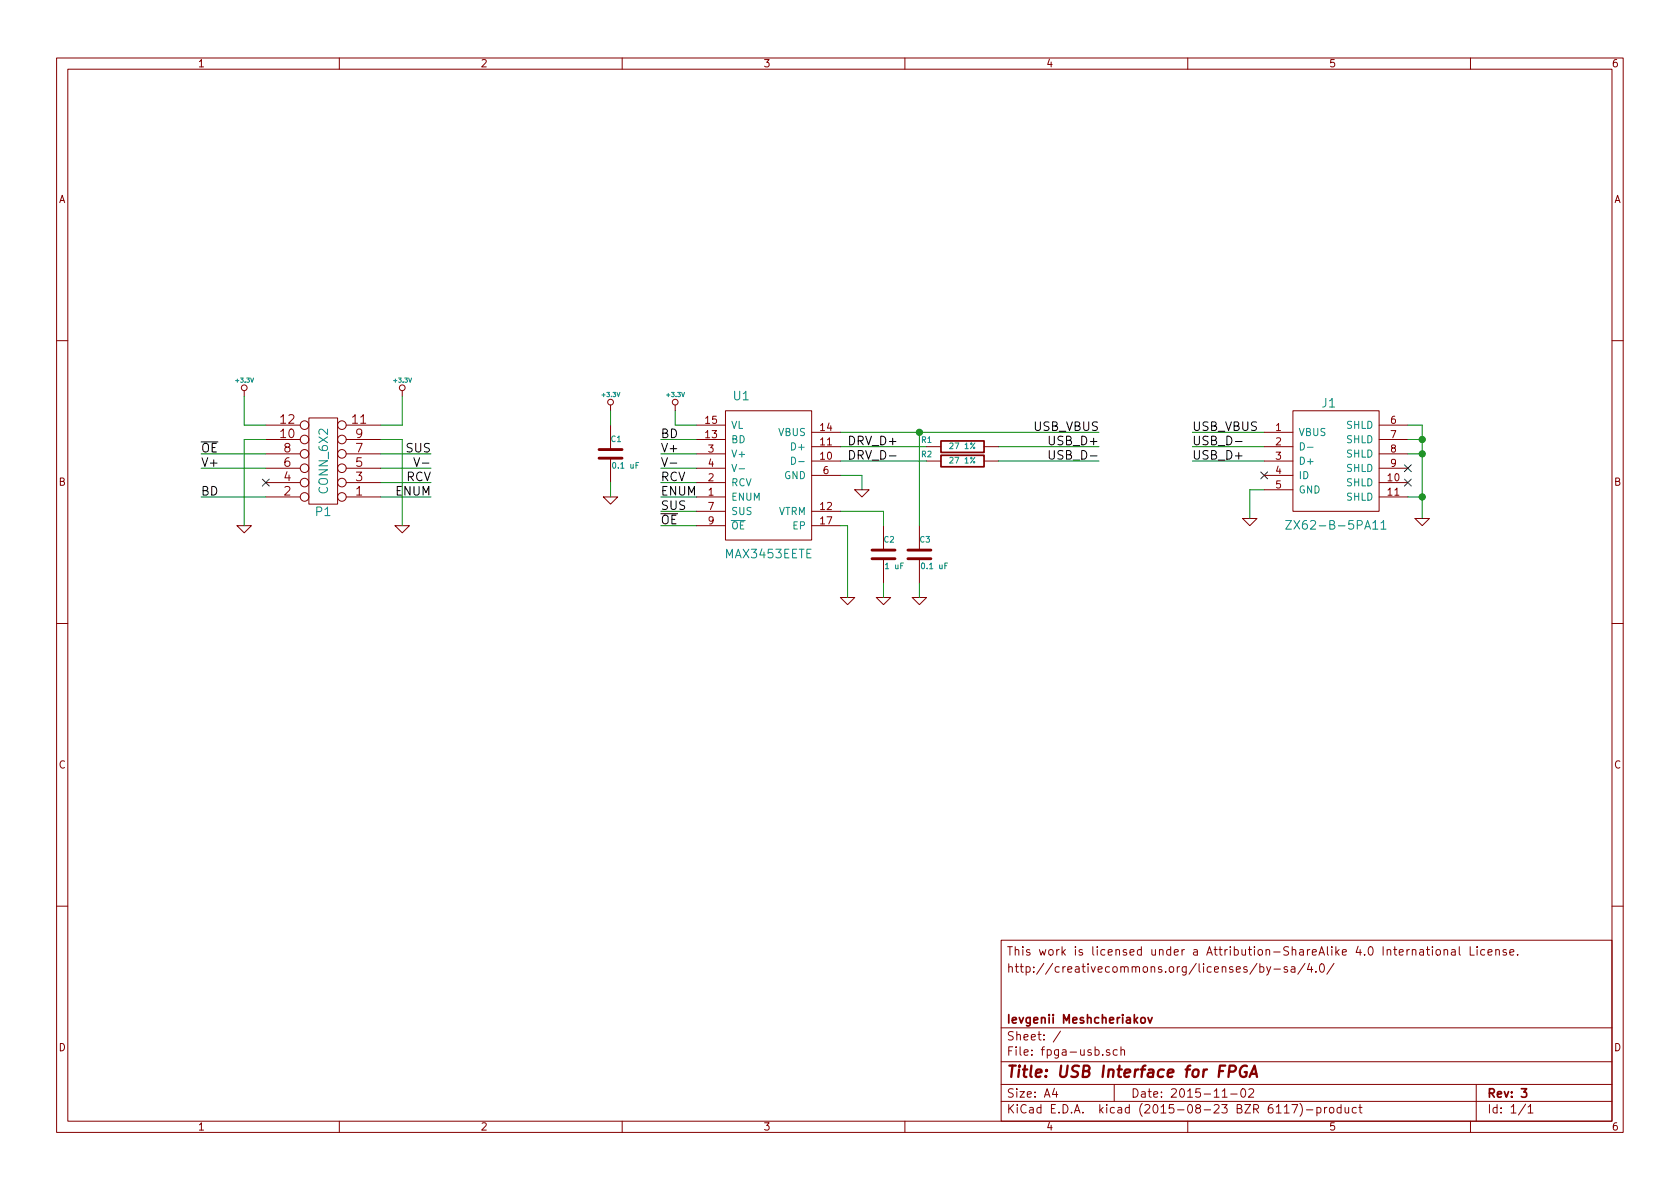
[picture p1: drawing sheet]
EESchema Schematic File Version 2
LIBS:power
LIBS:device
LIBS:transistors
LIBS:conn
LIBS:contrib
LIBS:fpga-usb
LIBS:fpga-usb-cache
EELAYER 25 0
EELAYER END
$Descr A4 11693 8268
encoding utf-8
Sheet 1 1
Title "USB Interface for FPGA"
Date "2015-11-02"
Rev "3"
Comp "Ievgenii Meshcheriakov"
Comment1 ""
Comment2 ""
Comment3 "http://creativecommons.org/licenses/by-sa/4.0/"
Comment4 "This work is licensed under a Attribution-ShareAlike 4.0 International License."
$EndDescr
Wire Wire Line
	5850 3000 7650 3000
$Comp
L GND #PWR9
U 1 1
P 6000 3400
F 0 "#PWR9" H 6000 3400 30  0001 C CNN
F 1 "GND" H 6000 3330 30  0001 C CNN
F 2 "" H 6000 3400 60  0000 C CNN
F 3 "" H 6000 3400 60  0000 C CNN
	1    6000 3400
	1    0    0    -1  
$EndComp
Wire Wire Line
	5850 3300 6000 3300
Wire Wire Line
	6000 3300 6000 3400
Text Label 7650 3000 2    60   ~ 0
USB_VBUS
Text Label 7650 3100 2    60   ~ 0
USB_D+
Text Label 7650 3200 2    60   ~ 0
USB_D-
$Comp
L C C2
U 1 1
P 6150 3850
F 0 "C2" H 6150 3950 40  0000 L CNN
F 1 "1 uF" H 6156 3765 40  0000 L CNN
F 2 "gps:C0402" H 6188 3700 30  0001 C CNN
F 3 "" H 6150 3850 60  0000 C CNN
	1    6150 3850
	1    0    0    -1  
$EndComp
Wire Wire Line
	5850 3550 6150 3550
Wire Wire Line
	6150 3550 6150 3650
$Comp
L GND #PWR10
U 1 1
P 6150 4150
F 0 "#PWR10" H 6150 4150 30  0001 C CNN
F 1 "GND" H 6150 4080 30  0001 C CNN
F 2 "" H 6150 4150 60  0000 C CNN
F 3 "" H 6150 4150 60  0000 C CNN
	1    6150 4150
	1    0    0    -1  
$EndComp
Wire Wire Line
	6150 4050 6150 4150
$Comp
L C C3
U 1 1
P 6400 3850
F 0 "C3" H 6400 3950 40  0000 L CNN
F 1 "0.1 uF" H 6406 3765 40  0000 L CNN
F 2 "gps:C0402" H 6438 3700 30  0001 C CNN
F 3 "" H 6400 3850 60  0000 C CNN
	1    6400 3850
	1    0    0    -1  
$EndComp
$Comp
L GND #PWR11
U 1 1
P 6400 4150
F 0 "#PWR11" H 6400 4150 30  0001 C CNN
F 1 "GND" H 6400 4080 30  0001 C CNN
F 2 "" H 6400 4150 60  0000 C CNN
F 3 "" H 6400 4150 60  0000 C CNN
	1    6400 4150
	1    0    0    -1  
$EndComp
Wire Wire Line
	6400 4150 6400 4050
Wire Wire Line
	6400 3650 6400 3000
Connection ~ 6400 3000
$Comp
L R R2
U 1 1
P 6700 3200
F 0 "R2" V 6750 3450 40  0000 C CNN
F 1 "27 1%" V 6707 3201 40  0000 C CNN
F 2 "gps:R0402" V 6630 3200 30  0001 C CNN
F 3 "" H 6700 3200 30  0000 C CNN
	1    6700 3200
	0    -1   -1   0   
$EndComp
Wire Wire Line
	5850 3100 6450 3100
Wire Wire Line
	6950 3100 7650 3100
$Comp
L R R1
U 1 1
P 6700 3100
F 0 "R1" V 6750 3350 40  0000 C CNN
F 1 "27 1%" V 6707 3101 40  0000 C CNN
F 2 "gps:R0402" V 6630 3100 30  0001 C CNN
F 3 "" H 6700 3100 30  0000 C CNN
	1    6700 3100
	0    -1   -1   0   
$EndComp
Wire Wire Line
	5850 3200 6450 3200
Wire Wire Line
	6950 3200 7650 3200
$Comp
L C C1
U 1 1
P 4250 3150
F 0 "C1" H 4250 3250 40  0000 L CNN
F 1 "0.1 uF" H 4256 3065 40  0000 L CNN
F 2 "gps:C0402" H 4288 3000 30  0001 C CNN
F 3 "" H 4250 3150 60  0000 C CNN
	1    4250 3150
	1    0    0    -1  
$EndComp
Wire Wire Line
	4700 2950 4850 2950
$Comp
L +3.3V #PWR5
U 1 1
P 4250 2850
F 0 "#PWR5" H 4250 2810 30  0001 C CNN
F 1 "+3.3V" H 4250 2960 30  0000 C CNN
F 2 "" H 4250 2850 60  0000 C CNN
F 3 "" H 4250 2850 60  0000 C CNN
	1    4250 2850
	1    0    0    -1  
$EndComp
Wire Wire Line
	4250 2850 4250 2950
$Comp
L GND #PWR6
U 1 1
P 4250 3450
F 0 "#PWR6" H 4250 3450 30  0001 C CNN
F 1 "GND" H 4250 3380 30  0001 C CNN
F 2 "" H 4250 3450 60  0000 C CNN
F 3 "" H 4250 3450 60  0000 C CNN
	1    4250 3450
	1    0    0    -1  
$EndComp
Wire Wire Line
	4250 3450 4250 3350
$Comp
L +3.3V #PWR7
U 1 1
P 4700 2850
F 0 "#PWR7" H 4700 2810 30  0001 C CNN
F 1 "+3.3V" H 4700 2960 30  0000 C CNN
F 2 "" H 4700 2850 60  0000 C CNN
F 3 "" H 4700 2850 60  0000 C CNN
	1    4700 2850
	1    0    0    -1  
$EndComp
Wire Wire Line
	4700 2850 4700 2950
Wire Wire Line
	4850 3050 4600 3050
Wire Wire Line
	4850 3150 4600 3150
Wire Wire Line
	4850 3250 4600 3250
Wire Wire Line
	4850 3350 4600 3350
Wire Wire Line
	4850 3450 4600 3450
Wire Wire Line
	4850 3550 4600 3550
Wire Wire Line
	4850 3650 4600 3650
Text Label 4600 3050 0    60   ~ 0
BD
Text Label 4600 3150 0    60   ~ 0
V+
Text Label 4600 3250 0    60   ~ 0
V-
Text Label 4600 3350 0    60   ~ 0
RCV
Text Label 4600 3450 0    60   ~ 0
ENUM
Text Label 4600 3550 0    60   ~ 0
SUS
Text Label 4600 3650 0    60   ~ 0
~OE
$Comp
L CONN_6X2 P1
U 1 1
P 2250 3200
F 0 "P1" H 2250 3550 60  0000 C CNN
F 1 "CONN_6X2" V 2250 3200 60  0000 C CNN
F 2 "gps:pin_array_6x2" H 2250 3200 60  0001 C CNN
F 3 "" H 2250 3200 60  0000 C CNN
	1    2250 3200
	-1   0    0    1   
$EndComp
$Comp
L +3.3V #PWR1
U 1 1
P 1700 2750
F 0 "#PWR1" H 1700 2710 30  0001 C CNN
F 1 "+3.3V" H 1700 2860 30  0000 C CNN
F 2 "" H 1700 2750 60  0000 C CNN
F 3 "" H 1700 2750 60  0000 C CNN
	1    1700 2750
	1    0    0    -1  
$EndComp
Wire Wire Line
	1700 2750 1700 2950
Wire Wire Line
	1700 2950 1850 2950
$Comp
L +3.3V #PWR3
U 1 1
P 2800 2750
F 0 "#PWR3" H 2800 2710 30  0001 C CNN
F 1 "+3.3V" H 2800 2860 30  0000 C CNN
F 2 "" H 2800 2750 60  0000 C CNN
F 3 "" H 2800 2750 60  0000 C CNN
	1    2800 2750
	1    0    0    -1  
$EndComp
Wire Wire Line
	2800 2750 2800 2950
Wire Wire Line
	2800 2950 2650 2950
$Comp
L GND #PWR4
U 1 1
P 2800 3650
F 0 "#PWR4" H 2800 3650 30  0001 C CNN
F 1 "GND" H 2800 3580 30  0001 C CNN
F 2 "" H 2800 3650 60  0000 C CNN
F 3 "" H 2800 3650 60  0000 C CNN
	1    2800 3650
	1    0    0    -1  
$EndComp
$Comp
L GND #PWR2
U 1 1
P 1700 3650
F 0 "#PWR2" H 1700 3650 30  0001 C CNN
F 1 "GND" H 1700 3580 30  0001 C CNN
F 2 "" H 1700 3650 60  0000 C CNN
F 3 "" H 1700 3650 60  0000 C CNN
	1    1700 3650
	1    0    0    -1  
$EndComp
Wire Wire Line
	2650 3050 2800 3050
Wire Wire Line
	2800 3050 2800 3650
Wire Wire Line
	1700 3650 1700 3050
Wire Wire Line
	1700 3050 1850 3050
Wire Wire Line
	2650 3150 3000 3150
Text Label 3000 3350 2    60   ~ 0
RCV
Wire Wire Line
	1850 3150 1400 3150
Text Label 3000 3450 2    60   ~ 0
ENUM
Wire Wire Line
	2650 3250 3000 3250
Text Label 1400 3250 0    60   ~ 0
V+
Wire Wire Line
	1850 3250 1400 3250
Wire Wire Line
	1850 3450 1400 3450
Wire Wire Line
	2650 3350 3000 3350
Text Label 3000 3250 2    60   ~ 0
V-
Text Label 1400 3450 0    60   ~ 0
BD
Text Label 1400 3150 0    60   ~ 0
~OE
Text Label 3000 3150 2    60   ~ 0
SUS
$Comp
L GND #PWR13
U 1 1
P 9900 3600
F 0 "#PWR13" H 9900 3600 30  0001 C CNN
F 1 "GND" H 9900 3530 30  0001 C CNN
F 2 "" H 9900 3600 60  0000 C CNN
F 3 "" H 9900 3600 60  0000 C CNN
	1    9900 3600
	1    0    0    -1  
$EndComp
$Comp
L GND #PWR12
U 1 1
P 8700 3600
F 0 "#PWR12" H 8700 3600 30  0001 C CNN
F 1 "GND" H 8700 3530 30  0001 C CNN
F 2 "" H 8700 3600 60  0000 C CNN
F 3 "" H 8700 3600 60  0000 C CNN
	1    8700 3600
	1    0    0    -1  
$EndComp
Wire Wire Line
	8700 3600 8700 3400
Wire Wire Line
	8700 3400 8800 3400
Wire Wire Line
	8300 3000 8800 3000
Text Label 8300 3000 0    60   ~ 0
USB_VBUS
Wire Wire Line
	8800 3100 8300 3100
Wire Wire Line
	8800 3200 8300 3200
Text Label 8300 3100 0    60   ~ 0
USB_D-
Text Label 8300 3200 0    60   ~ 0
USB_D+
NoConn ~ 8800 3300
$Comp
L usb_micro_b_11pins J1
U 1 1
P 9350 3200
F 0 "J1" H 9450 3600 60  0000 C CNN
F 1 "ZX62-B-5PA11" H 9400 2750 60  0000 C CNN
F 2 "usb:ZX62-B-5PA11" H 9350 3200 60  0001 C CNN
F 3 "" H 9350 3200 60  0000 C CNN
	1    9350 3200
	-1   0    0    -1  
$EndComp
Wire Wire Line
	9900 2950 9900 3600
Wire Wire Line
	9900 2950 9800 2950
Wire Wire Line
	9800 3050 9900 3050
Connection ~ 9900 3050
Wire Wire Line
	9800 3150 9900 3150
Connection ~ 9900 3150
Wire Wire Line
	9900 3450 9800 3450
Connection ~ 9900 3450
NoConn ~ 9800 3250
NoConn ~ 9800 3350
Wire Wire Line
	2650 3450 3000 3450
NoConn ~ 1850 3350
Text Label 5900 3100 0    60   ~ 0
DRV_D+
Text Label 5900 3200 0    60   ~ 0
DRV_D-
$Comp
L MAX3453EETE U1
U 1 1
P 5350 3300
F 0 "U1" H 5100 3850 60  0000 L CNN
F 1 "MAX3453EETE" H 5350 2750 60  0000 C CNN
F 2 "Housings_DFN_QFN:QFN-16-1EP_3x3mm_Pitch0.5mm" H 5350 3350 60  0001 C CNN
F 3 "" H 5350 3350 60  0000 C CNN
	1    5350 3300
	1    0    0    -1  
$EndComp
$Comp
L GND #PWR8
U 1 1
P 5900 4150
F 0 "#PWR8" H 5900 4150 30  0001 C CNN
F 1 "GND" H 5900 4080 30  0001 C CNN
F 2 "" H 5900 4150 60  0000 C CNN
F 3 "" H 5900 4150 60  0000 C CNN
	1    5900 4150
	1    0    0    -1  
$EndComp
Wire Wire Line
	5900 4150 5900 3650
Wire Wire Line
	5900 3650 5850 3650
$EndSCHEMATC
